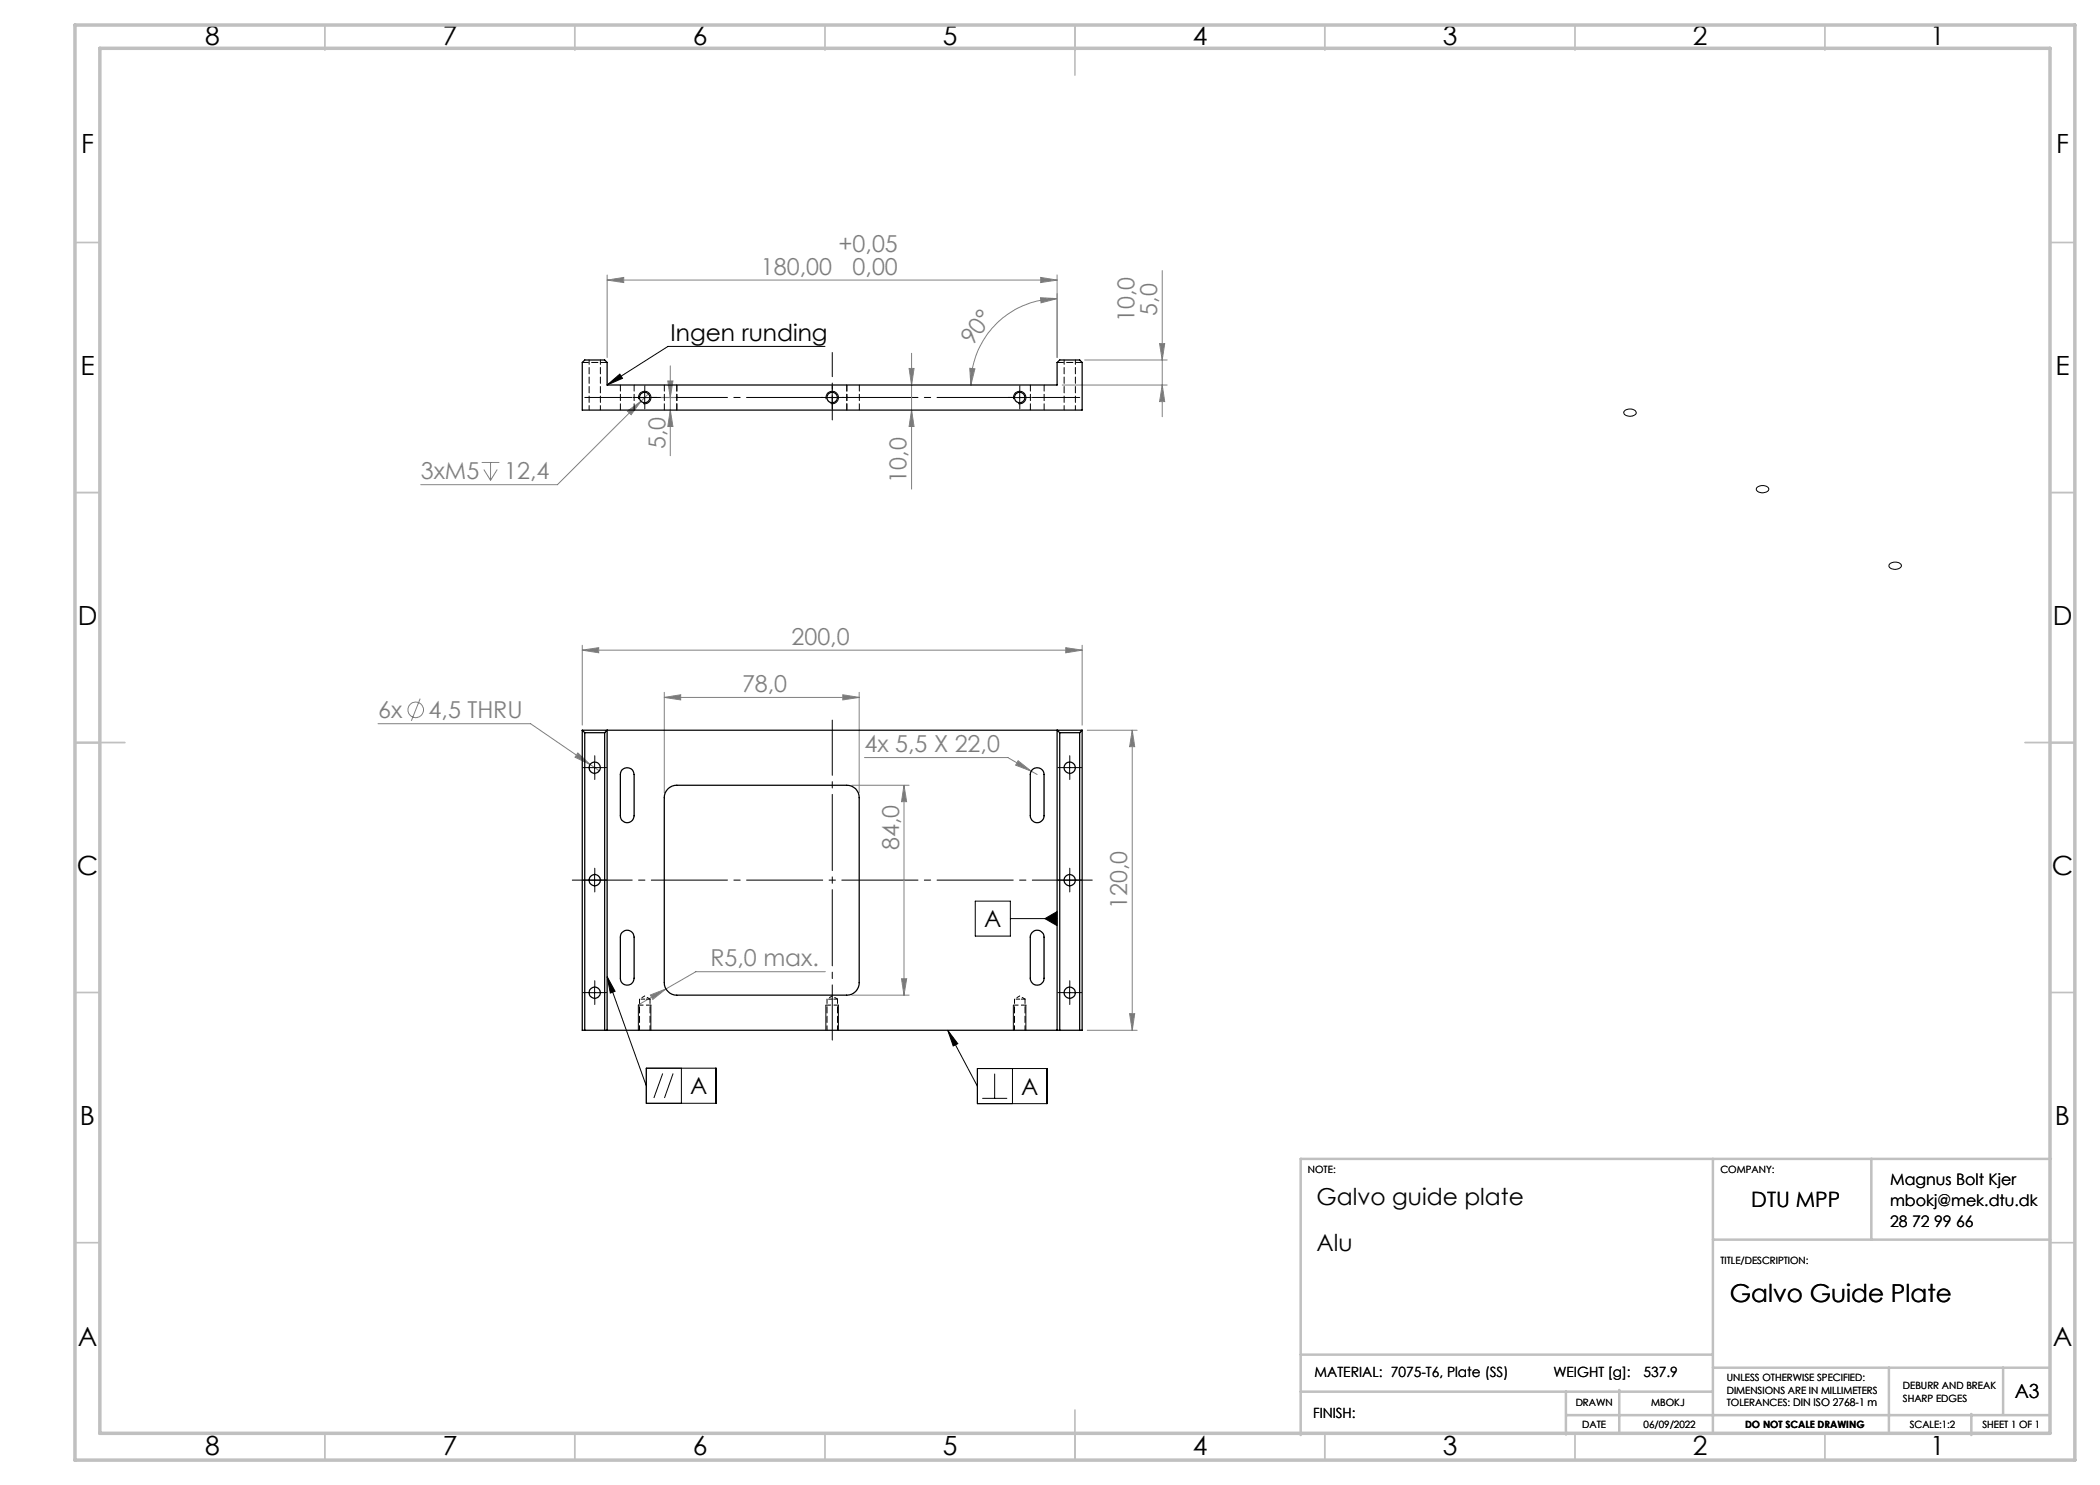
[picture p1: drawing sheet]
<svg xmlns="http://www.w3.org/2000/svg" width="420mm" height="297mm" viewBox="0 0 420 297" stroke-linecap="round" stroke-linejoin="round" font-family="sans-serif">
<g fill="none" stroke="#808080" stroke-width=".2">
<path d="M121.4 56l3.3-.5v1zM121.4 55v16.5M121.4 56h90M208.1 59.5l3.3 .2-3.2 .9zM208.1 55.5l3.3 .5-3.3 .5zM211.4 59.7a17.3 17.3 0 0 0-17.2 17.3M211.4 55v16.5M232.4 54.1v29.3M129.7 78.8l-18.2 18.1h-27.4M132.2 79.5h2.9M133.6 76.2h1l-.5 3.3zM134.1 73.2v18"/>
<path d="M181.8 73.7h1l-.5 3.3zM182.3 70.7v27.1M194 73.7l1 .1-.8 3.2zM212.4 77h21M216.9 72h16.5M231.9 68.7h1l-.5 3.3zM232.4 77l.5 3.3h-1zM96.3 92.5h3.6M96.8 93.9l1.3 2.2M98.1 92.5v3.6M99.4 93.9l-1.3 2.2M125.5 82.2l2.7-1.9-2 2.6z"/>
<path d="M134.1 82l.5 3.3h-1zM182.3 82l.5 3.3h-1zM84 139.7l-1.7 4.5M116.5 130l3.2-.5v1.1zM116.5 129v16M116.5 130h99.9M132.9 139.5l3.2-.5v1zM132.9 138.5v20M132.9 139.5h38.9M168.6 139l3.2 .5-3.2 .5zM171.8 138.5v20M213.1 129.5l3.3 .5-3.3 .6z"/>
<path d="M216.4 129v16M75.6 144.7h30.5l11.9 8.2M115.6 150.6l2.4 2.3-3-1.5zM118 152.9l1.9 1.3M170.4 157.1h11.4M172.9 151.5h28.7l4.6 2.7M180.8 157.1v41.9M180.8 157.1l.5 3.2h-1zM203.6 152.1l2.6 2.1-3.1-1.2zM206.2 154.2l1.2 .7M217.5 146h9.9M226.4 146l.5 3.3h-1z"/>
<path d="M226.4 146v60.1M130.1 199l3.1-1.2-2.6 2.1zM165.1 194.3h-25.9l-11.5 6.7M170.4 199h11.4M180.3 195.8h1l-.5 3.2zM217.5 206.1h9.9M225.9 202.7h1l-.5 3.4z"/>
<circle cx="83.1" cy="142" r="1.56"/>
</g>
<g fill="none" stroke="#000" stroke-width=".2">
<path d="M121.4 77l2.6-2.2 .5 .9zM127.7 79.5h2.5M127.7 79.8a1.25 1.25 0 0 1 1.1-1.5 1.25 1.25 0 0 1 1.4 1.3 1.25 1.25 0 0 1-1.6 1.1M128.9 78.2v2.5M165 69.3h-31.4l-12.2 7.7M165.2 79.5h2.5M165.2 79.8a1.25 1.25 0 0 1 1.1-1.5 1.25 1.25 0 0 1 1.4 1.3 1.25 1.25 0 0 1-1.6 1.1M166.4 78.2v2.5M202.7 79.5h2.5M202.7 79.8a1.25 1.25 0 0 1 1.1-1.5 1.25 1.25 0 0 1 1.4 1.3 1.25 1.25 0 0 1-1.6 1.1M203.9 78.2v2.5M324.9 82.2a1.47 1.47 0 0 1 2.3 .3 1.46 1.46 0 0 1-2.5 0z"/>
<path d="M351.4 97.5a1.5 1.5 0 0 1 2.4 .4 1.46 1.46 0 0 1-2.5 0zM378 112.7a1.54 1.54 0 0 1 2.3 .5 1.46 1.46 0 0 1-2.5 0zM117.7 153.5h2.5M118.9 152.3v2.5M212.7 153.5h2.5M213.9 152.3v2.5M117.7 176h2.5M118.9 174.8v2.5M212.7 176h2.5M213.9 174.8v2.5M117.7 198.5h2.5M118.9 197.3v2.5"/>
<path d="M121.4 195.3l1.6 3-.9 .3zM121.4 195.3l7.9 21.9M195.1 180.2h7v7h-7zM202.1 183.7h9.3M209 183.7l2.4-1.4v2.8zM212.7 198.5h2.5M213.9 197.3v2.5M127.7 201v5.1M129.3 213.6h13.9v7.1h-13.9zM130.2 201v5.1M132.5 214.7l-1.7 4.9M134.6 214.7l-1.7 4.9"/>
<path d="M136.3 213.6v7.1M165.2 201v5.1M167.7 201v5.1M189.5 206.1l2.1 2.6-1 .5zM189.5 206.1l6 11.1M195.5 213.7h13.9v7h-13.9zM196.5 219.7h4.9M198.9 214.7v5M202.5 213.7v7M202.7 201v5.1M205.2 201v5.1"/>
</g>
<path d="M166.5 144v64" fill="none" stroke="#000" stroke-width=".2" stroke-dasharray="15.2 1.3 1.3 1.3" stroke-dashoffset="4.2"/>
<path d="M114.5 176h104" fill="none" stroke="#000" stroke-width=".2" stroke-dasharray="15.2 1.3 1.3 1.3" stroke-dashoffset="3.2"/>
<path d="M216 79.5h-99" fill="none" stroke="#000" stroke-width=".2" stroke-dasharray="15.2 1.3 1.3 1.3" stroke-dashoffset="5.7"/>
<path d="M166.5 70.5v13.5" fill="none" stroke="#000" stroke-width=".2" stroke-dasharray="15.2 1.3 1.3 1.3" stroke-dashoffset="10.4"/>
<g fill="none" stroke="#c0c0c0" stroke-width=".35">
<path d="M65 5v5M115 5v5M165 5v5M215 5v10M265 5v5M315 5v5M365 5v5M15 48.5h5M410 48.5h5M15 98.5h5M410 98.5h5M15 148.5h10"/>
<path d="M405 148.5h10M15 198.5h5M410 198.5h5M15 248.5h5M410 248.5h5M65 287v5M115 287v5M165 287v5M215 282v10M265 287v5M315 287v5M365 287v5"/>
</g>
<g fill="none" stroke="#c0c0c0" stroke-width=".5">
<path d="M342.6 231.8v54.8M374.3 231.8v16.1M410.2 231.8h-150.1v55.2M342.6 247.9h67.5M260.1 278.3h82.5M260.1 270.9h82.5M313.2 278.3v8.6M323.8 278v8.7M342.6 273.5h67.4M377.8 273.5v13.2M400.6 273.5v9.3M313.2 283h96.8"/>
<path d="M394.3 282.8v4.2"/>
</g>
<path d="M15 5h400v287h-400zM20 9.7h390v277h-390z" fill="none" stroke="#c0c0c0" stroke-width=".7"/>
<g fill="none" stroke="#000" stroke-width=".2" stroke-dasharray="15.2 1.3 1.3 1.3">
<path d="M127.7 79.5h-1M129 78.2v-1M130.2 79.5h1.1M165.2 79.5h-1M166.5 78.2v-1M167.7 79.5h1.1M202.7 79.5h-1M204 78.2v-1M205.2 79.5h1.1M129 80.7v1.1M166.5 80.7v1.1M204 80.7v1.1"/>
<path d="M117.7 153.5h-1.1M119 152.3v-1.2M119 154.8v1.1M120.2 153.5h1.1M212.7 153.5h-1.1M214 152.3v-1.2M214 154.8v1.1M215.2 153.5h1.1M117.7 176h-1.1M119 174.8v-1.2M119 177.3v1.1M120.2 176h1.1"/>
<path d="M212.7 176h-1.1M214 174.8v-1.2M214 177.3v1.1M215.2 176h1.1M117.7 198.5h-1.1M119 197.3v-1.2M119 199.8v1.1M120.2 198.5h1.1M212.7 198.5h-1.1M214 197.3v-1.2M214 199.8v1.1M215.2 198.5h1.1"/>
</g>
<path d="M130.2 201h-2.5M167.7 201h-2.5M205.2 201h-2.5" fill="none" stroke="#000" stroke-width=".2" stroke-dasharray="1.3 .6" stroke-dashoffset=".3"/>
<g fill="#808080">
<path d="M116.5 130l3.2-.5v1.1zM213.1 129.5l3.3 .5-3.3 .6zM115.6 150.6l-.6 .8 3 1.5zM203.6 152.1l-.5 .9 3.1 1.2zM130.1 199l.5 .9 2.6-2.1zM125.5 82.2l.7 .7 2-2.6z"/>
<path d="M208.1 59.5l3.3 .2-3.2 .9zM194 73.7l1 .1-.8 3.2z"/>
<path d="M232.4 77l.5 3.3h-1zM231.9 68.7h1l-.5 3.3z"/>
<path d="M181.8 73.7h1l-.5 3.3zM182.3 82l.5 3.3h-1zM133.6 76.2h1l-.5 3.3zM134.1 82l.5 3.3h-1z"/>
<path d="M180.8 157.1l.5 3.2h-1zM180.3 195.8h1l-.5 3.2zM226.4 146l.5 3.3h-1zM225.9 202.7h1l-.5 3.4z"/>
<path d="M121.4 56l3.3-.5v1zM208.1 55.5l3.3 .5-3.3 .5z"/>
<path d="M132.9 139.5l3.2-.5v1zM168.6 139l3.2 .5-3.2 .5z"/>
</g>
<g fill="#000">
<path d="M121.4 77l2.6-2.2 .5 .9z"/>
<path d="M121.4 195.3l1.6 3-.9 .3zM189.5 206.1l2.1 2.6-1 .5zM209 183.7l2.4 1.4v-2.8z"/>
</g>
<g fill="none" stroke="#000" stroke-width=".25">
<path d="M116.5 72.5l.4-.5h4l.5 .5v4.5h90v-4.5l.5-.5h4l.5 .5v9.5h-99.9zM116.5 146v60.1h99.9v-60.1M116.5 146l.4 .5M116.5 146h99.9M116.9 146.5v59.6M116.9 146.5h4M120.9 146.5v59.6M120.9 146.5l.5-.5v60.1M124.4 154a1.41 1.41 0 0 1 1.5-.4 1.41 1.41 0 0 1 .9 1.3v8.3a1.38 1.38 0 0 1-1.4 1.3 1.38 1.38 0 0 1-1.3-1.3v-8.3zM133.6 157.8a2.47 2.47 0 0 1 1.8-.7h33.9a2.41 2.41 0 0 1 2.5 2.4v37a2.47 2.47 0 0 1-2.5 2.5h-33.9a2.53 2.53 0 0 1-2.5-2.5v-37a2.32 2.32 0 0 1 .7-1.7zM206.4 154a1.38 1.38 0 0 1 1.5-.4 1.38 1.38 0 0 1 .9 1.3v8.3a1.38 1.38 0 0 1-1.4 1.3 1.38 1.38 0 0 1-1.3-1.3v-8.3zM211.9 146.5h4"/>
<path d="M211.9 146.5l-.5-.5v60.1M211.9 146.5v59.6M215.9 146.5v59.6M216.4 146l-.5 .5M124.4 186.5a1.39 1.39 0 0 1 1.5-.4 1.39 1.39 0 0 1 .9 1.3v8.2a1.38 1.38 0 0 1-1.4 1.4 1.38 1.38 0 0 1-1.3-1.4v-8.2zM206.4 186.5a1.36 1.36 0 0 1 1.5-.4 1.36 1.36 0 0 1 .9 1.3v8.2a1.38 1.38 0 0 1-1.4 1.4 1.38 1.38 0 0 1-1.3-1.4v-8.2z"/>
<circle cx="128.9" cy="79.5" r="1.04"/>
<circle cx="166.4" cy="79.5" r="1.04"/>
<circle cx="203.9" cy="79.5" r="1.04"/>
<circle cx="118.9" cy="153.5" r="1.12"/>
<circle cx="213.9" cy="153.5" r="1.12"/>
<circle cx="118.9" cy="176" r="1.12"/>
<circle cx="213.9" cy="176" r="1.12"/>
<circle cx="118.9" cy="198.5" r="1.12"/>
<circle cx="213.9" cy="198.5" r="1.12"/>
</g>
<path d="M129 199.8h-1.1M130 199.8h-1M166.5 199.8h-1.1M167.5 199.8h-1M204 199.8h-1.1M205 199.8h-1" fill="none" stroke="#000" stroke-width=".2" stroke-dasharray="1.3 .6" stroke-dashoffset=".5"/>
<path d="M129 199.2l-1.1 .6M130 199.8l-1-.6M166.5 199.2l-1.1 .6M167.5 199.8l-1-.6M204 199.2l-1.1 .6M205 199.8l-1-.6" fill="none" stroke="#000" stroke-width=".2" stroke-dasharray="1.3 .6" stroke-dashoffset=".6"/>
<path d="M117.8 72v10M212.8 72v10M120.1 82v-10M215.1 82v-10M127.9 199.8v6.2M165.4 199.8v6.2M202.9 199.8v6.2M130 206v-6.2M167.5 206v-6.2M205 206v-6.2" fill="none" stroke="#000" stroke-width=".2" stroke-dasharray="1.3 .6" stroke-dashoffset=".4"/>
<path d="M116.5 72.5h5M132.9 77v5M135.4 77v5M169.4 77v5M211.5 72.5h5M124.1 82v-5M126.8 82v-5M135.4 82v-5M169.4 82v-5M171.9 82v-5M206.1 82v-5M208.8 82v-5" fill="none" stroke="#000" stroke-width=".2" stroke-dasharray="1.3 .6"/>
<g font-size="5.3">
<text x="41" y="8.9">8</text>
<text x="88.5" y="8.9">7</text>
<text x="138.5" y="8.9">6</text>
<text x="188.5" y="8.9">5</text>
<text x="238.5" y="8.9">4</text>
<text x="288.5" y="8.9">3</text>
<text x="338.5" y="8.9">2</text>
<text x="386" y="8.9">1</text>
<text x="16.2" y="30.7">F</text>
<text x="411.2" y="30.7">F</text>
<text x="16.1" y="74.9">E</text>
<text x="411.1" y="74.9">E</text>
<text x="15.5" y="124.9">D</text>
<text x="410.5" y="124.9">D</text>
<text x="15.4" y="174.9">C</text>
<text x="410.4" y="174.9">C</text>
<text x="16" y="224.9">B</text>
<text x="411" y="224.9">B</text>
<text x="15.5" y="269.2">A</text>
<text x="410.5" y="269.2">A</text>
<text x="41" y="290.9">8</text>
<text x="88.5" y="290.9">7</text>
<text x="138.5" y="290.9">6</text>
<text x="188.5" y="290.9">5</text>
<text x="238.5" y="290.9">4</text>
<text x="288.5" y="290.9">3</text>
<text x="338.5" y="290.9">2</text>
<text x="386" y="290.9">1</text>
</g>
<text font-size="4.9" x="345.9" y="260.4">Galvo Guide Plate</text>
<g font-size="4.7" fill="#808080">
<text x="167.7" y="50.5">+0,05</text>
<text x="152.2" y="54.9">180,00</text>
<text x="170.5" y="55">0,00</text>
<text x="226.9" y="64.4" transform="rotate(-90 226.9 64.4)">10,0</text>
<text x="231.4" y="63.2" transform="rotate(-90 231.4 63.2)">5,0</text>
<text x="194.5" y="69.2" transform="rotate(-54 194.5 69.2)">90°</text>
<text x="133.1" y="89.8" transform="rotate(-90 133.1 89.8)">5,0</text>
<text x="84.2" y="95.9">3xM5</text>
<text x="100.9" y="95.9">12,4</text>
<text x="181.3" y="96.5" transform="rotate(-90 181.3 96.5)">10,0</text>
<text x="158.3" y="129">200,0</text>
<text x="75.6" y="143.7">6x</text>
<text x="85.7" y="143.7">4,5 THRU</text>
<text x="148.4" y="138.4">78,0</text>
<text x="172.9" y="150.5">4x 5,5 X 22,0</text>
<text x="179.8" y="170" transform="rotate(-90 179.8 170)">84,0</text>
<text x="225.4" y="181.8" transform="rotate(-90 225.4 181.8)">120,0</text>
<text x="142.1" y="193.3">R5,0 max.</text>
</g>
<g font-size="4.7">
<text x="134.1" y="68.2">Ingen runding</text>
<text x="196.9" y="185.5">A</text>
<text x="138" y="218.9">A</text>
<text x="204.2" y="219">A</text>
<text x="263.3" y="241.1">Galvo guide plate</text>
<text x="263.3" y="250.1">Alu</text>
</g>
<text font-size="4.2" x="350.3" y="241.4">DTU MPP</text>
<text font-size="3.9" x="403" y="279.6">A3</text>
<g font-size="3.2">
<text x="378" y="237">Magnus Bolt Kjer</text>
<text x="378" y="241.1">mbokj@mek.dtu.dk</text>
<text x="378" y="245.3">28 72 99 66</text>
</g>
<g font-size="2.8">
<text x="262.9" y="275.4">MATERIAL: 7075-T6, Plate (SS)</text>
<text x="310.7" y="275.4">WEIGHT [g]:</text>
<text x="328.7" y="275.4">537.9</text>
<text x="262.6" y="283.6">FINISH:</text>
</g>
<g font-size="2">
<text x="261.6" y="234.6">NOTE:</text>
<text x="344.1" y="234.6">COMPANY:</text>
<text x="344.1" y="252.7">TITLE/DESCRIPTION:</text>
<text x="315.1" y="281.3">DRAWN</text>
<text x="330.2" y="281.3">MBOKJ</text>
<text x="345.4" y="276.3">UNLESS OTHERWISE SPECIFIED:</text>
<text x="345.4" y="278.8">DIMENSIONS ARE IN MILLIMETERS</text>
<text x="345.4" y="281.3">TOLERANCES: DIN ISO 2768-1 m</text>
<text x="380.6" y="277.8">DEBURR AND BREAK</text>
<text x="380.6" y="280.3">SHARP EDGES</text>
<text x="316.4" y="285.6">DATE</text>
<text x="328.7" y="285.6">06/09/2022</text>
<text x="349" y="285.6">DO NOT SCALE DRAWING</text>
<text x="381.9" y="285.6">SCALE:1:2</text>
<text x="396.5" y="285.6">SHEET 1 OF 1</text>
</g>
</svg>
